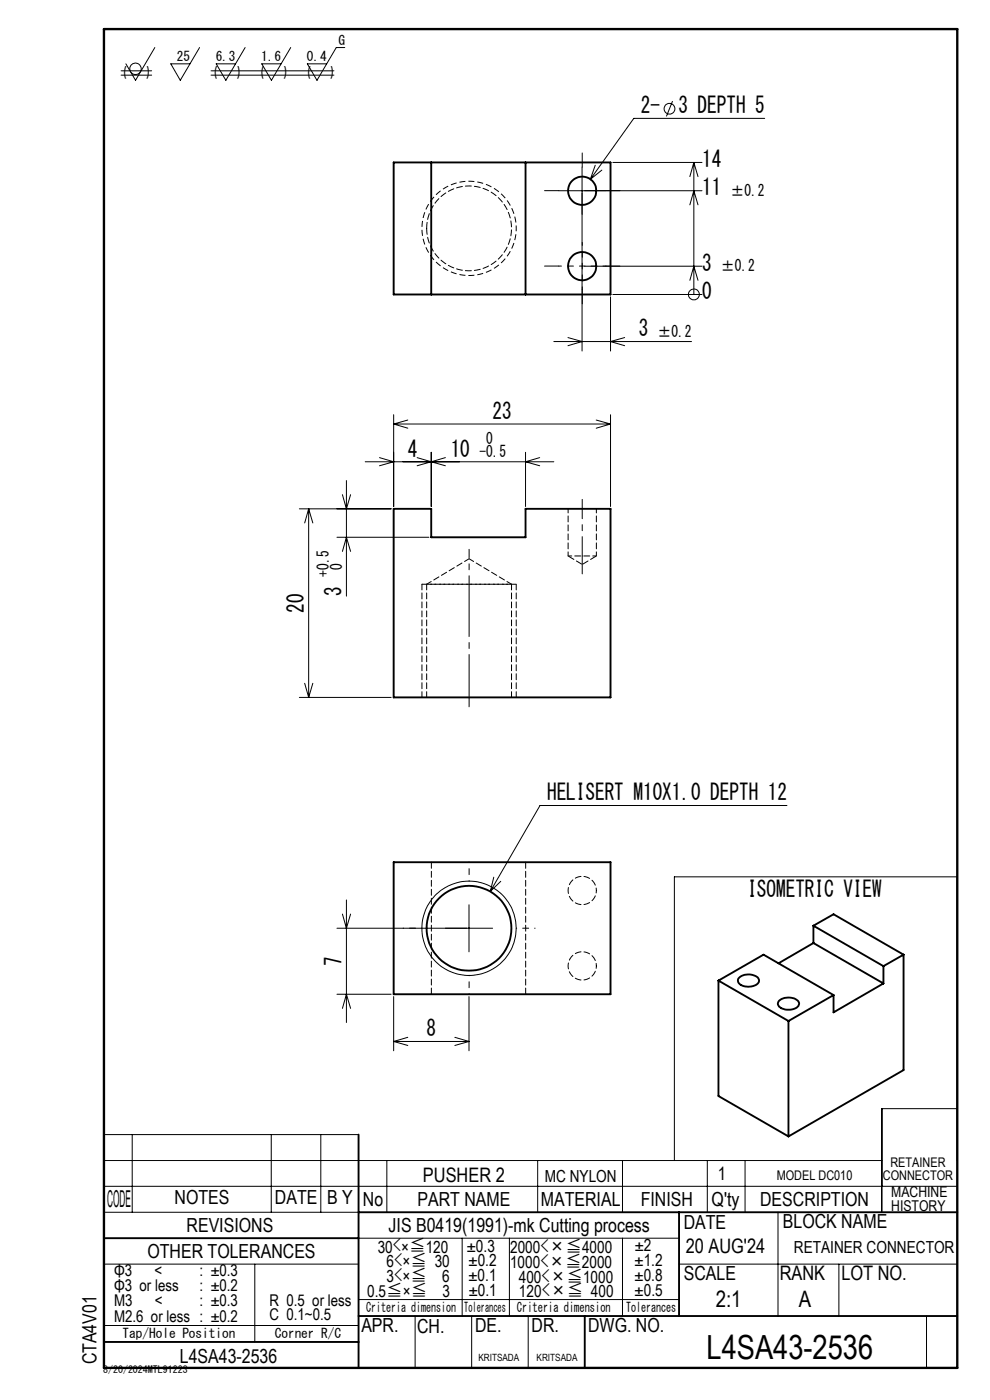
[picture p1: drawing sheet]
<svg xmlns="http://www.w3.org/2000/svg" width="210mm" height="297mm" viewBox="0 0 210 297" stroke-linecap="round" stroke-linejoin="round" font-family="sans-serif">
<g fill="none" stroke="#000" stroke-width=".21">
<path d="M25.7 15h6.5M25.7 15.9h6.5M32.8 10.1l-4 6.9-2.1-3.5M42.3 10.1l-4.1 6.9-2-3.5h4.1M44.8 15h26M44.8 15.9h26M52 10.1l-4.1 6.9-2-3.5h4.1M61.7 10.1l-4.1 6.9-2.1-3.5h4.1M73.1 10.1h-1.8l-4.1 6.9-2-3.5h4.1M123.5 35.5v39M126.3 35.1l-1.1 2.9M127.7 36.1l-2.5 1.9"/>
<path d="M130 34.5h18.9M142.7 21.4l-1.3 3.3M147.2 34.5v28M147.2 34.5l.9 3M147.2 34.5l-.9 3M162.2 25.1h-27.8l-9.2 12.9M118.5 40.5h30.4M124 56.5h24.9M146.3 59.5l.9-3 .9 3M146.3 43.5l.9-3 .9 3M117.5 72.5h29.2M120.5 71.6l3 .9-3 .8"/>
<path d="M129.5 63v11.5M130 62.5h18.9M132.5 71.6l-3 .9 3 .8M147.2 62.5h.1M77.5 98h40M80.5 97.1l3 .9-3 .8M83.5 88v19.5M83.5 90h46M83.5 90l3 .8M86.5 89.1l-3 .9M88.5 97.1l3 .9M91.5 96v11.5"/>
<path d="M91.5 98l-3 .8M91.5 98l3 .8M94.5 97.1l-3 .9M111.5 96v11.5M114.5 97.1l-3 .9 3 .8M126.5 89.1l3 .9M129.5 88v19.5M129.5 90l-3 .8M63.5 107.9h19.5M65.5 107.9v40.1M65.5 107.9l.9 3M65.5 107.9l-.9 3"/>
<path d="M71.5 114h19.5M72.6 117l.9-3 .9 3M72.6 104.9l.9 3 .9-3M73.5 101.9v24.6M63.5 148h19.5M64.6 145l.9 3M66.4 145l-.9 3M166.9 170.9h-52.4l-10.5 18.2M72.6 193.9l.9 3 .9-3M73.5 190.9v26M99.5 191.9v10M104.5 196.9h-33"/>
<path d="M104.7 186.1l-.7 3M106.2 187l-2.2 2.1M71.5 210.9h11.5M72.6 213.9l.9-3 .9 3M83.5 211.4v11.5M99.5 211.4v11.5M83.5 220.9h16M83.5 220.9l3 .9M86.5 220.1l-3 .8M96.5 220.1l3 .8M99.5 220.9l-3 .9M203.1 235.2h-16.1v22"/>
<path d="M22 240.7h54.1M22 251.7h181.1M22 257.2h54.1M22 246.2h165M28 240.7v16.5M57.5 240.7v16.5M68.1 240.7v16.5M82.1 246.2v11M114.1 246.2v11M132 246.2v11M143.1 246.2v-60.2h60v60.2M150 246.2v11"/>
<path d="M158 246.2v11M165 257.2v22M22 268.2h54.1M54 268.2v16.5M76.1 262.7h67.9M76.1 275.7h67.9M88.1 279.2v11M98 262.7v16.5M100 279.2v11M108.1 262.7v16.5M112 279.2v11M132 262.7v16.5"/>
<path d="M144 268.2h59.1M177.9 268.2v11M196.5 279.2v11M22 281.2h54.1"/>
<circle cx="28.7" cy="14.6" r="1.22"/>
<circle cx="142" cy="23.1" r="1.14"/>
<circle cx="147.2" cy="62.4" r="1.15"/>
<circle cx="99.5" cy="196.9" r="10"/>
</g>
<path d="M89.5 123.9h20" fill="none" stroke="#000" stroke-width=".21" stroke-dasharray="1.3 .6" stroke-dashoffset=".2" stroke-linecap="butt"/>
<path d="M109.5 48.4a10 10 0 0 0-14.7-8.8 10 10 0 0 0-.8 17.2 10 10 0 0 0 15.5-7.5v-.9" fill="none" stroke="#000" stroke-width=".21" stroke-dasharray="1.3 .6" stroke-dashoffset=".7" stroke-linecap="butt"/>
<path d="M89.5 196.9h-4M99.5 186.9v-4M109.5 196.9h4M99.5 206.9v4" fill="none" stroke="#000" stroke-width=".21" stroke-dasharray="30.5 1.3 1.3 1.3" stroke-dashoffset="30.4"/>
<path d="M99.5 118.5l-9 5.4M89.5 123.9v24M90.5 123.9v24M108.5 123.9l-9-5.4M108.5 147.9v-24M109.5 147.9v-24" fill="none" stroke="#000" stroke-width=".21" stroke-dasharray="1.3 .6" stroke-dashoffset=".1"/>
<path d="M90.5 48.4a9 9 0 0 1 13.3-7.9 9 9 0 0 1 .7 15.5 9 9 0 0 1-14-6.8v-.8M89.5 123.9h.1M91.5 182.9v28M111.5 182.9v28" fill="none" stroke="#000" stroke-width=".21" stroke-dasharray="1.3 .6"/>
<path d="M123.5 35.4v-3M118.5 40.4h-3M118.5 56.4h-3M128.5 40.4h3M128.5 56.4h3M123.5 61.4v3M123.5 117.9v3.8" fill="none" stroke="#000" stroke-width=".21" stroke-dasharray="30.5 1.3 1.3 1.3"/>
<path d="M123.5 56.4v-5M123.5 56.4h-5M123.5 56.4v5M123.5 56.4h5" fill="none" stroke="#000" stroke-width=".21" stroke-dasharray="30.5 1.3 1.3 1.3" stroke-dashoffset="29.9"/>
<path d="M123.5 117.9v-12" fill="none" stroke="#000" stroke-width=".21" stroke-dasharray="30.5 1.3 1.3 1.3" stroke-dashoffset="26.4"/>
<path d="M99.5 123.9v-7.4" fill="none" stroke="#000" stroke-width=".21" stroke-dasharray="30.5 1.3 1.3 1.3" stroke-dashoffset="28.7"/>
<path d="M99.5 123.9v26" fill="none" stroke="#000" stroke-width=".21" stroke-dasharray="30.5 1.3 1.3 1.3" stroke-dashoffset="19.4"/>
<g fill="none" stroke="#000" stroke-width=".4">
<path d="M83.5 34.5h46v28h-46zM91.5 34.5v28M111.5 34.5v28M83.5 107.9h8v6.1h20v-6.1h18v40.1h-46zM83.5 182.9h46v28h-46zM172.5 196.4l14.9 8.6M172.5 196.4v3.7M172.5 196.4l4.3-2.4 14.9 8.5M152.4 208v24.5l14.9 8.6M152.4 208l14.9 8.6M152.4 208l9.6-5.5 14.8 8.6M156.7 207.5a2.97 2.97 0 0 1 4.2 .2 1.2 1.2 0 0 1-1.2 1.5 2.62 2.62 0 0 1-3.1-1l-.1-.3z"/>
<path d="M165.2 212.4a3 3 0 0 1 4.2 .2 1.42 1.42 0 0 1-1.5 1.6 2.73 2.73 0 0 1-2.9-1.1zM167.3 216.6v24.5M172.5 200.1l14.9 8.5M172.5 200.1l-7.4 4.3M176.8 211.1l-9.5 5.5M187.4 208.6l-10.6 6.2v-3.7M187.4 205v3.6M191.7 202.5v24.5l-24.4 14.1M191.7 202.5l-4.3 2.5M76.1 257.2h127M76.1 240.7v49.5M144 257.2v22"/>
<path d="M22 262.7h54.1M76.1 279.2h127M124 279.2v11M22 284.7h54.1"/>
<circle cx="123.5" cy="56.5" r="2.99"/>
<circle cx="123.5" cy="40.5" r="2.99"/>
<circle cx="99.5" cy="196.9" r="9"/>
</g>
<path d="M22 6.2h181.1v284h-181.1z" fill="none" stroke="#000" stroke-width=".5"/>
<path d="M120.5 117.9h6" fill="none" stroke="#000" stroke-width=".21" stroke-dasharray="1.3 .6" stroke-dashoffset=".5"/>
<path d="M108.5 123.9h-18" fill="none" stroke="#000" stroke-width=".21" stroke-dasharray="1.3 .6" stroke-dashoffset=".2"/>
<path d="M120.5 107.9v10M126.5 117.9v-10" fill="none" stroke="#000" stroke-width=".21" stroke-dasharray="1.3 .6" stroke-dashoffset=".4"/>
<path d="M120.5 117.9l3 1.8M123.5 119.7l3-1.8" fill="none" stroke="#000" stroke-width=".21" stroke-dasharray="1.3 .6" stroke-dashoffset="-.2"/>
<path d="M126.5 188.9a3 3 0 0 1-4.4 2.7 3 3 0 0 1-.4-5.1 3 3 0 0 1 4.8 2v.4M126.5 204.9a3 3 0 0 1-4.4 2.7 3 3 0 0 1-.4-5.1 3 3 0 0 1 4.8 2v.4" fill="none" stroke="#000" stroke-width=".21" stroke-dasharray="1.3 .6" stroke-dashoffset=".7"/>
<text font-size="7.1" x="149.9" y="288.2">L4SA43-2536</text>
<text font-size="4.9" x="22.7" y="256">CODE</text>
<g font-size="4.8">
<text x="136" y="24">2-</text>
<text x="143.9" y="24">3 DEPTH 5</text>
<text x="148.9" y="35.4">14</text>
<text x="148.9" y="41.4">11</text>
<text x="148.9" y="57.4">3</text>
<text x="148.9" y="63.4">0</text>
<text x="135.5" y="71.4">3</text>
<text x="104.5" y="88.9">23</text>
<text x="86.5" y="96.9">4</text>
<text x="95.6" y="96.9">10</text>
<text x="64.4" y="130" transform="rotate(-90 64.4 130)">20</text>
<text x="72.4" y="126.4" transform="rotate(-90 72.4 126.4)">3</text>
<text x="116" y="169.8">HELISERT M10X1.0 DEPTH 12</text>
<text x="158.5" y="190.3">ISOMETRIC VIEW</text>
<text x="72.4" y="204.9" transform="rotate(-90 72.4 204.9)">7</text>
<text x="90.5" y="219.8">8</text>
<text x="151.8" y="277.3">2:1</text>
<text x="169.5" y="277.3">A</text>
</g>
<g font-size="4.2">
<text x="89.7" y="250.7">PUSHER 2</text>
<text x="145.5" y="265.9">20 AUG'24</text>
<text x="165.4" y="271.6">RANK</text>
<text x="178.5" y="271.6">LOT NO.</text>
</g>
<g font-size="4.1">
<text x="37" y="255.5">NOTES</text>
<text x="58.3" y="255.5">DATE</text>
<text x="69.4" y="255.5">B Y</text>
<text x="77" y="255.9">No</text>
<text x="88.5" y="255.9">PART NAME</text>
<text x="114.7" y="255.9">MATERIAL</text>
<text x="135.9" y="255.9">FINISH</text>
<text x="151" y="255.9">Q'ty</text>
<text x="161.2" y="255.9">DESCRIPTION</text>
<text x="39.6" y="261.3">REVISIONS</text>
<text x="82.4" y="261.3">JIS B0419(1991)-mk Cutting process</text>
<text x="145.1" y="260.7">DATE</text>
<text x="166.1" y="260.6">BLOCK NAME</text>
<text x="31.3" y="266.8">OTHER TOLERANCES</text>
<text x="145.1" y="271.6">SCALE</text>
<text x="76.7" y="282.7">APR.</text>
<text x="88.5" y="282.8">CH.</text>
<text x="100.8" y="282.6">DE.</text>
<text x="112.8" y="282.6">DR.</text>
<text x="124.8" y="282.6">DWG. NO.</text>
<text x="20.4" y="289.5" transform="rotate(-90 20.4 289.5)">CTA4V01</text>
<text x="38.2" y="289.1">L4SA43-2536</text>
</g>
<text font-size="3.9" x="152.3" y="250.3">1</text>
<g font-size="3.5">
<text x="115.6" y="250.8">MC NYLON</text>
<text x="80.1" y="265.7">30&lt;×≦120</text>
<text x="82" y="268.8">6&lt;×≦ 30</text>
<text x="99" y="265.5">±0.3</text>
<text x="99.4" y="268.6">±0.2</text>
<text x="108.2" y="269">1000&lt;×≦2000</text>
<text x="108.2" y="265.8">2000&lt;×≦4000</text>
<text x="134.6" y="268.6">±1.2</text>
<text x="134.6" y="265.5">±2</text>
<text x="168.4" y="265.9">RETAINER CONNECTOR</text>
<text x="77.9" y="275.2">0.5≦×≦</text>
<text x="82" y="271.9">3&lt;×≦</text>
<text x="93.8" y="271.9">6</text>
<text x="93.9" y="275.2">3</text>
<text x="99.4" y="271.7">±0.1</text>
<text x="99.4" y="274.8">±0.1</text>
<text x="110" y="272.1">400&lt;×≦1000</text>
<text x="110.1" y="275.3">120&lt;×≦ 400</text>
<text x="134.6" y="271.8">±0.8</text>
<text x="134.6" y="275">±0.5</text>
</g>
<g font-size="3.4">
<text x="155" y="41.6">±0.2</text>
<text x="153" y="57.6">±0.2</text>
<text x="139.6" y="71.5">±0.2</text>
<text x="103.1" y="94.2">0</text>
<text x="101.7" y="97">-0.5</text>
<text x="69.7" y="122.4" transform="rotate(-90 69.7 122.4)">+0.5</text>
<text x="72.6" y="120.9" transform="rotate(-90 72.6 120.9)">0</text>
<text x="24.2" y="270.7">Φ3</text>
<text x="24.2" y="273.9">Φ3 or less</text>
<text x="32.7" y="270.7">&lt;</text>
<text x="42.3" y="273.9">: ±0.2</text>
<text x="42.3" y="270.7">: ±0.3</text>
<text x="24.2" y="277.1">M3</text>
<text x="24.2" y="280.4">M2.6 or less : ±0.2</text>
<text x="32.8" y="277.1">&lt;</text>
<text x="42.3" y="277.1">: ±0.3</text>
<text x="57.2" y="277">R 0.5 or less</text>
<text x="57.2" y="280">C 0.1~0.5</text>
</g>
<g font-size="3.2">
<text x="189.1" y="254">MACHINE</text>
<text x="189.1" y="257">HISTORY</text>
</g>
<g font-size="2.8">
<text x="71.8" y="9.4">G</text>
<text x="26" y="16.1">(</text>
<text x="30.9" y="16.1">)</text>
<text x="37.5" y="12.9">25</text>
<text x="45.2" y="16.1">(</text>
<text x="45.7" y="12.9">6.3</text>
<text x="50.2" y="16.1">)</text>
<text x="55.1" y="16.1">(</text>
<text x="55.4" y="12.9">1.6</text>
<text x="60" y="16.1">)</text>
<text x="65" y="16.1">(</text>
<text x="65.1" y="12.9">0.4</text>
<text x="69.9" y="16.1">)</text>
<text x="164.8" y="250.3">MODEL DC010</text>
<text x="187.3" y="250.3">CONNECTOR</text>
<text x="188.9" y="247.5">RETAINER</text>
<text x="77.7" y="278.3">Criteria dimension</text>
<text x="98.5" y="278.3">Tolerances</text>
<text x="109.7" y="278.4">Criteria dimension</text>
<text x="132.8" y="278.4">Tolerances</text>
<text x="26" y="283.7">Tap/Hole Position</text>
<text x="58.3" y="283.7">Corner R/C</text>
</g>
<g font-size="2.1">
<text x="21.9" y="291.2">8/20/2024MTL91223</text>
<text x="101.5" y="288.6">KRITSADA</text>
<text x="113.8" y="288.7">KRITSADA</text>
</g>
</svg>
